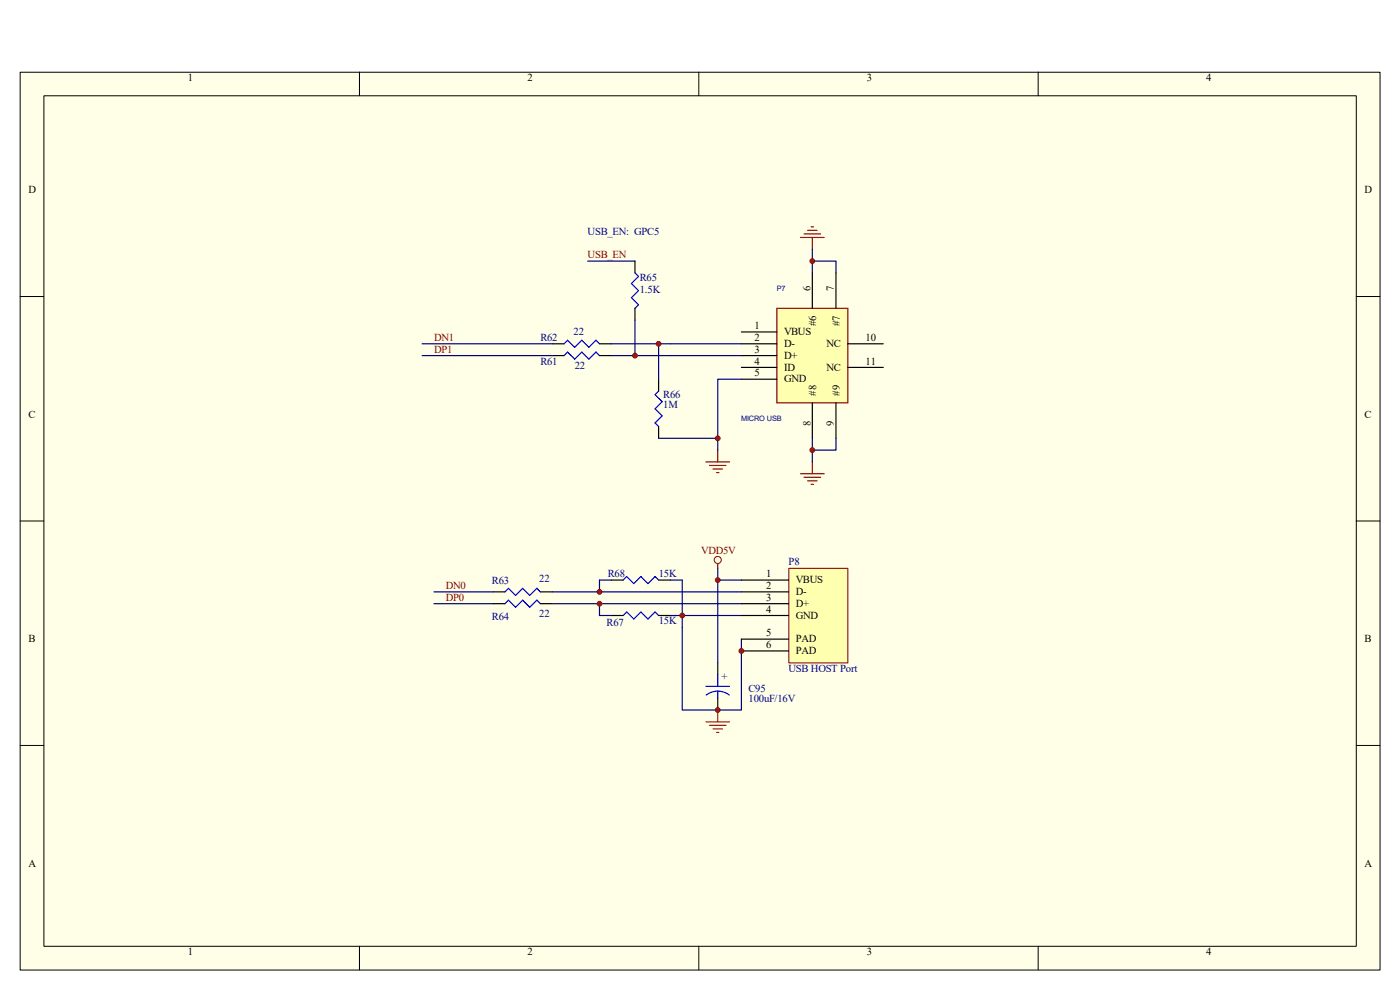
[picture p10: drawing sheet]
<svg xmlns="http://www.w3.org/2000/svg" width="297mm" height="210mm" viewBox="0 0 297 210" stroke-linecap="round" stroke-linejoin="round" font-family="sans-serif">
<path d="M4.3 15.3h288.5v190.5h-288.5z" fill="#ffffe8"/>
<g fill="none" stroke="#000" stroke-width=".21">
<path d="M4.3 15.3h288.5v190.5h-288.5zM76.3 15.3v5M148.3 15.3v5M220.2 15.3v5M9.3 20.3h278.4v180.4h-278.4zM4.3 62.9h5M287.7 62.9h5M4.3 110.5h5M287.7 110.5h5M4.3 158.1h5M287.7 158.1h5M76.3 200.7v5.1"/>
<path d="M148.3 200.7v5.1M220.2 200.7v5.1"/>
</g>
<path d="M134.7 57.9l.8 .7-1.5 1.5 1.5 1.6-1.5 1.5 1.5 1.5-.8 .7M119.7 72.9l.7-.7 1.5 1.5 1.5-1.5 1.5 1.5 1.5-1.5 .8 .7M119.7 75.4l.7-.7 1.5 1.5 1.5-1.5 1.5 1.5 1.5-1.5 .8 .7M139.7 83l-.7 .7 1.5 1.5-1.5 1.5 1.5 1.5-1.5 1.5 .7 .8M107.1 125.6l.8-.8 1.5 1.5 1.5-1.5 1.5 1.5 1.5-1.5 .7 .8M107.1 128.1l.8-.8 1.5 1.5 1.5-1.5 1.5 1.5 1.5-1.5 .7 .8M132.2 123.1l.8-.8 1.5 1.5 1.5-1.5 1.5 1.5 1.5-1.5 .7 .8M132.2 130.6l.8-.8 1.5 1.5 1.5-1.5 1.5 1.5 1.5-1.5 .7 .8" fill="none" stroke="#00f" stroke-width=".25"/>
<g fill="none" stroke="#000" stroke-width=".25">
<path d="M134.7 55.4v2.5M117.1 72.9h2.6M117.1 75.4h2.6M127.2 72.9h2.5M127.2 75.4h2.5M134.7 65.4v2.5M139.7 80.4v2.6M139.7 90.5v2.5M104.6 125.6h2.5M104.6 128.1h2.5M114.6 125.6h2.5M114.6 128.1h2.5"/>
<path d="M129.7 123.1h2.5M129.7 130.6h2.5M139.7 123.1h2.5M139.7 130.6h2.5"/>
</g>
<g fill="none" stroke="#000080" stroke-width=".25">
<path d="M124.7 55.4h10M89.6 72.9h27.5M89.6 75.4h27.5M92.1 125.6h12.5M92.1 128.1h12.5M117.1 125.6h40.2M117.1 128.1h40.2M127.2 128.1v2.5h2.5M129.7 123.1h-2.5v2.5M142.2 123.1h2.5v10M142.2 130.6h15.1M152.3 120.5v2.6h5"/>
<path d="M157.3 135.6v2.5"/>
</g>
<circle cx="152.3" cy="118.8" r=".75" fill="none" stroke="#800000" stroke-width=".21"/>
<path d="M152.3 119.5v1" fill="none" stroke="#800000" stroke-width=".25"/>
<path d="M167.4 120.6h12.5v20h-12.5z" fill="#ffffb0"/>
<path d="M167.3 120.6h12.6v20h-12.6z" fill="none" stroke="#800000" stroke-width=".21"/>
<path d="M157.3 123.1h10M157.3 125.6h10M157.3 128.1h10M157.3 130.6h10M157.3 135.6h10M157.3 138.1h10" fill="none" stroke="#000" stroke-width=".25"/>
<path d="M164.8 65.4h15.1v20.1h-15.1z" fill-rule="evenodd" fill="#ffffb0" stroke="#800000" stroke-width=".25"/>
<g fill="none" stroke="#000" stroke-width=".25">
<path d="M172.3 57.9v7.5M177.4 57.9v7.5M157.3 70.4h7.5M157.3 72.9h7.5M157.3 75.4h7.5M157.3 77.9h7.5M179.9 72.9h7.5M179.9 77.9h7.5M157.3 80.4h7.5M172.3 85.5v7.5M177.4 85.5v7.5M152.3 140.6v2.5"/>
<path d="M152.3 148.1v2.5"/>
</g>
<g fill="none" stroke="#800000" stroke-width=".25">
<path d="M169.8 50.4h5M170.6 49.6h3.5M171.3 48.9h2M172.1 48.1h.5M172.3 50.4v2.5M149.8 98h5M150.5 98.7h3.5M151.3 99.5h2M152.3 95.5v2.5M172.3 98v2.5M152 100.2h.5M169.8 100.5h5"/>
<path d="M170.6 101.2h3.5M171.3 102h2M172.1 102.8h.5"/>
</g>
<path d="M172.3 55.4h5.1v2.5M172.3 52.9v5M129.7 72.9h27.6M129.7 75.4h27.6M134.7 67.9v7.5M139.7 72.9v7.5M139.7 93h12.6M157.3 80.4h-5v15.1M172.3 93v5M177.4 93v2.5h-5.1M144.7 133.1v17.5h12.6v-12.5M152.3 123.1v17.5" fill="none" stroke="#000080" stroke-width=".25"/>
<g fill="#800000" stroke="#800000" stroke-width=".21">
<circle cx="172.3" cy="55.4" r=".5"/>
<circle cx="172.3" cy="95.5" r=".5"/>
<circle cx="139.7" cy="72.9" r=".5"/>
<circle cx="152.3" cy="93" r=".5"/>
<circle cx="134.7" cy="75.4" r=".5"/>
<circle cx="152.3" cy="123.1" r=".5"/>
<circle cx="127.2" cy="125.6" r=".5"/>
<circle cx="127.2" cy="128.1" r=".5"/>
<circle cx="144.7" cy="130.6" r=".5"/>
<circle cx="157.3" cy="138.1" r=".5"/>
<circle cx="152.3" cy="150.6" r=".5"/>
</g>
<path d="M149.8 145.6h5M152.3 146.6l1 .2 1.4 .6M152.3 146.6l-1.1 .2-1.4 .6M152.3 143.1v2.5M152.3 146.6v1.5" fill="none" stroke="#00f" stroke-width=".25"/>
<path d="M149.8 153.1h5M150.5 153.9h3.5M151.3 154.6h2M152 155.4h.5M152.3 150.6v2.5" fill="none" stroke="#f00" stroke-width=".25"/>
<g font-size="2.3">
<text x="39.9" y="17.2">1</text>
<text x="111.9" y="17.2">2</text>
<text x="183.9" y="17.2">3</text>
<text x="255.9" y="17.2">4</text>
<text x="6" y="41">D</text>
<text x="289.5" y="41">D</text>
<text x="171.9" y="61.6" transform="rotate(-90 171.9 61.6)">6</text>
<text x="176.9" y="61.6" transform="rotate(-90 176.9 61.6)">7</text>
<text x="160.1" y="69.8">1</text>
<text x="166.3" y="71.1">VBUS</text>
<text x="173.1" y="69.2" transform="rotate(-90 173.1 69.2)">#6</text>
<text x="178.2" y="69.2" transform="rotate(-90 178.2 69.2)">#7</text>
<text x="160.1" y="72.3">2</text>
<text x="160.1" y="74.8">3</text>
<text x="160.1" y="77.3">4</text>
<text x="166.3" y="73.6">D-</text>
<text x="166.3" y="76.1">D+</text>
<text x="175.3" y="73.6">NC</text>
<text x="183.6" y="72.3">10</text>
<text x="183.6" y="77.3">11</text>
<text x="160.1" y="79.8">5</text>
<text x="166.3" y="78.6">ID</text>
<text x="166.3" y="81.1">GND</text>
<text x="173.1" y="83.9" transform="rotate(-90 173.1 83.9)">#8</text>
<text x="175.3" y="78.6">NC</text>
<text x="178.2" y="83.9" transform="rotate(-90 178.2 83.9)">#9</text>
<text x="6" y="88.6">C</text>
<text x="289.5" y="88.6">C</text>
<text x="171.9" y="90.5" transform="rotate(-90 171.9 90.5)">8</text>
<text x="176.9" y="90.5" transform="rotate(-90 176.9 90.5)">9</text>
<text x="162.6" y="122.5">1</text>
<text x="162.6" y="125">2</text>
<text x="168.8" y="123.7">VBUS</text>
<text x="162.6" y="127.5">3</text>
<text x="162.6" y="130">4</text>
<text x="168.8" y="126.2">D-</text>
<text x="168.8" y="128.7">D+</text>
<text x="168.8" y="131.2">GND</text>
<text x="6" y="136.2">B</text>
<text x="162.6" y="135">5</text>
<text x="162.6" y="137.5">6</text>
<text x="168.8" y="136.2">PAD</text>
<text x="289.5" y="136.2">B</text>
<text x="168.8" y="138.7">PAD</text>
<text x="6" y="183.9">A</text>
<text x="289.5" y="183.9">A</text>
<text x="39.9" y="202.6">1</text>
<text x="111.9" y="202.6">2</text>
<text x="183.9" y="202.6">3</text>
<text x="255.9" y="202.6">4</text>
</g>
<g font-size="2.3" fill="#000080">
<text x="124.7" y="49.8">USB_EN: GPC5</text>
<text x="135.7" y="59.6">R65</text>
<text x="135.7" y="62.1">1.5K</text>
<text x="121.7" y="71.1">22</text>
<text x="114.6" y="72.3">R62</text>
<text x="114.6" y="77.3">R61</text>
<text x="121.9" y="78.4">22</text>
<text x="140.7" y="84.4">R66</text>
<text x="140.7" y="86.6">1M</text>
<text x="167.3" y="119.9">P8</text>
<text x="104.4" y="124">R63</text>
<text x="114.4" y="123.4">22</text>
<text x="128.9" y="122.5">R68</text>
<text x="139.7" y="122.5">15K</text>
<text x="104.4" y="131.5">R64</text>
<text x="114.4" y="131">22</text>
<text x="128.7" y="132.7">R67</text>
<text x="139.7" y="132.5">15K</text>
<text x="167.3" y="142.5">USB HOST Port</text>
<text x="153" y="144.3">+</text>
<text x="158.8" y="146.8">C95</text>
<text x="158.8" y="149">100uF/16V</text>
</g>
<g font-size="2.3" fill="#800000">
<text x="124.7" y="54.8">USB_EN</text>
<text x="92.1" y="72.3">DN1</text>
<text x="92.1" y="74.8">DP1</text>
<text x="148.8" y="117.4">VDD5V</text>
<text x="94.6" y="125">DN0</text>
<text x="94.6" y="127.5">DP0</text>
</g>
<g font-size="1.6" fill="#000080">
<text x="164.8" y="61.8">P7</text>
<text x="157.3" y="89.4">MICRO USB</text>
</g>
</svg>
